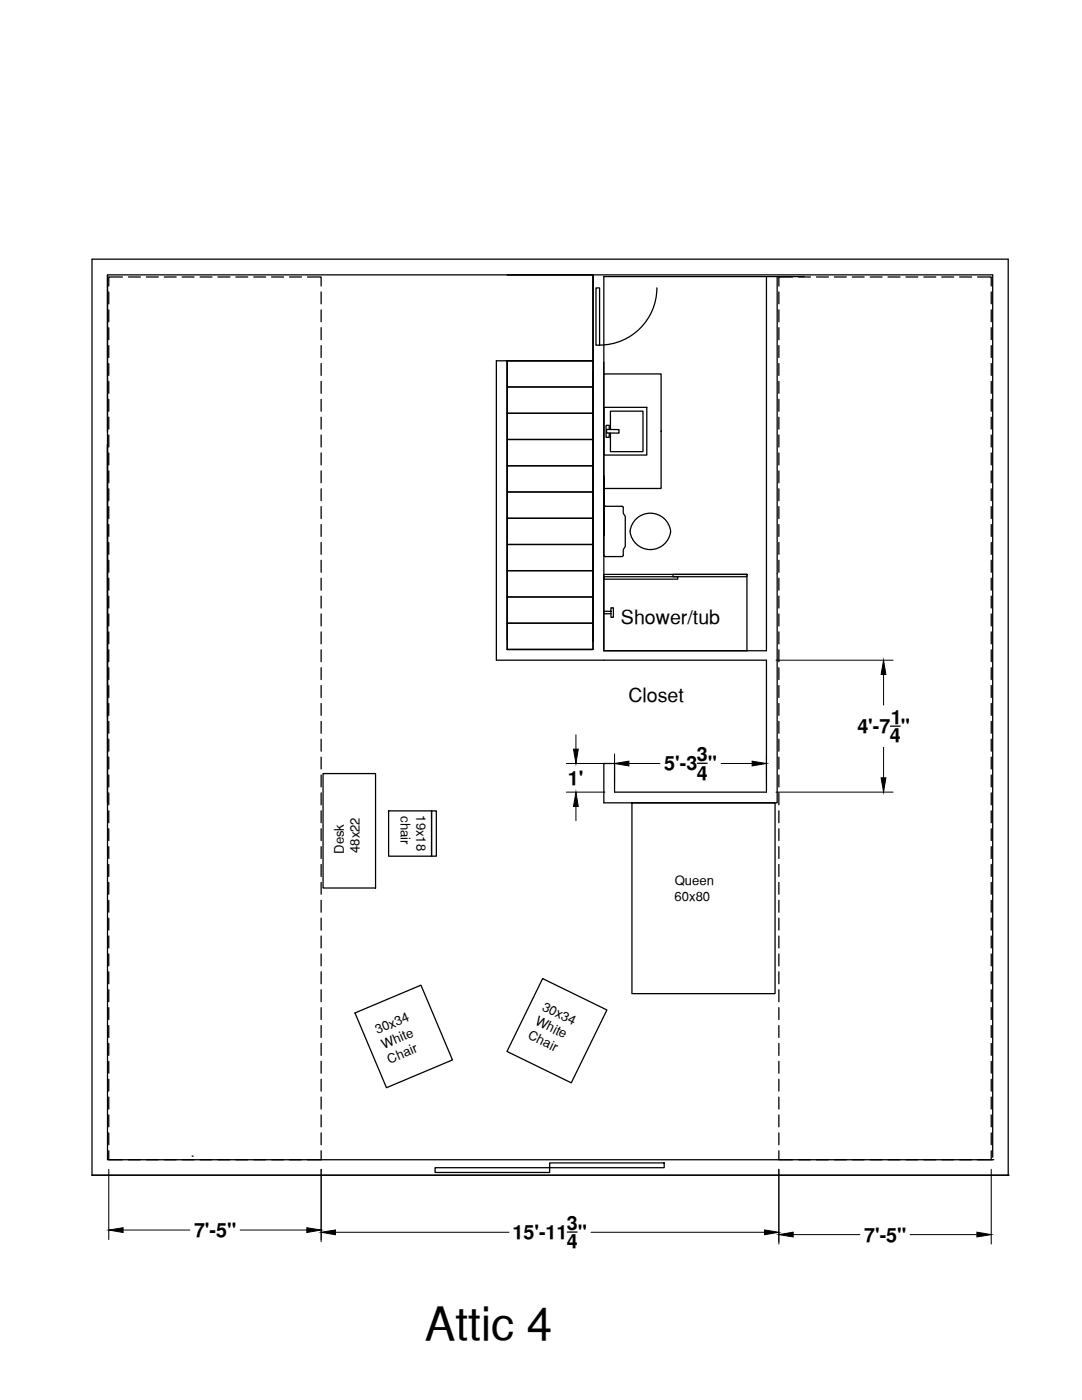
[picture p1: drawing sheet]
<svg xmlns="http://www.w3.org/2000/svg" width="216mm" height="279mm" viewBox="0 0 216 279" stroke-linecap="round" stroke-linejoin="round" font-family="sans-serif">
<!-- layer: PLAN_DE_BASE -->
<g fill="none" stroke="#000" stroke-width=".25">
<path d="M18.4 51.7v182.8M99 72v59.8M101.2 72v55.7M120.5 81.3h8.6v9.5h-8.6zM121.8 85.7v-3.6h6.5v8h-6.5v-3.6M120.5 101.3v9.5M120.5 110.8l.3 .3h3.2M120.8 101h3.2M120.8 101l-.3 .3M124 101l.4 .3M124.4 101.3v1.1l.4 .7v6l-.4 .6v1.1M124.4 110.8l-.4 .3"/>
<path d="M127.1 103.5a4.1 4.1 0 0 1 6.7 2.6 4.1 4.1 0 0 1-4 3.6 4.1 4.1 0 0 1-4.1-3.6 4.1 4.1 0 0 1 1.4-2.6z"/>
</g>
<!-- layer: 0 -->
<g fill="none" stroke="#000" stroke-width=".25">
<path d="M18.4 51.7h182.8v182.8M21.4 54.9v176.6h176.7M21.7 58.3v2.3M24.4 55.3h-2.7v1.8M25.6 55.3h2.4M29.2 55.3h2.4M32.8 55.3h2.4M36.4 55.3h2.3M39.9 55.3h2.4M43.5 55.3h2.4M47.1 55.3h2.3M50.6 55.3h2.4"/>
<path d="M54.2 55.3h2.4M57.8 55.3h2.4M61.3 55.3h2.8v1.8M64.1 58.3v2.3M101.2 54.9h17.1v74.7h-17.1v-57.6h17.1v-17.1zM118.3 54.9v17.1h-17.1M118.9 57.5h.7v11.4h-.7zM131.1 57.4a11.4 11.4 0 0 1-11.4 11.5M152.9 55.2v74.7h-32.4v-34.5M155.1 55.2v105h-34.6v-7.8h2.1v5.7h30.3v-26.3h-53.9M155.4 58.3v2.3M158.1 55.3h-2.7v1.8"/>
<path d="M159.3 55.3h2.4M160.5 55.2h-40v51.7v-11.9M162.9 55.3h2.4M166.5 55.3h2.4M170.1 55.3h2.3M173.6 55.3h2.4M177.2 55.3h2.4M180.8 55.3h2.3M184.3 55.3h2.4M187.9 55.3h2.4M191.5 55.3h2.4M195.1 55.3h2.7v1.8"/>
<path d="M197.8 58.3v2.3M21.7 61.8v2.4M21.7 65.4v2.4M21.7 69v2.3M21.7 72.6v2.3M21.7 76.1v2.4M21.7 79.7v2.4M64.1 61.8v2.4M64.1 65.4v2.4M64.1 69v2.3M64.1 72.6v2.3M64.1 76.1v2.4"/>
<path d="M64.1 79.7v2.4M99 72h19.3v5.2h-17.1v-5.2M101.2 77.2h17.1v5.3h-17.1zM118.3 72v56v-53.9M120.5 74.6h11.4v22.9h-11.4zM120.5 72.3v2.1M155.4 61.8v2.4M155.4 65.4v2.4M155.4 69v2.3M155.4 72.6v2.3M155.4 76.1v2.4M155.4 79.7v2.4"/>
<path d="M197.8 61.8v2.4M197.8 65.4v2.4M197.8 69v2.3M197.8 72.6v2.3M197.8 76.1v2.4M197.8 79.7v2.4M21.4 86.3v-31.4h176.7v176.1M21.7 83.3v2.3M21.7 86.8v2.4M21.7 90.4v2.4M21.7 94v2.3M21.7 97.6v2.3"/>
<path d="M64.1 83.3v2.3M64.1 86.8v2.4M64.1 90.4v2.4M64.1 94v2.3M64.1 97.6v2.3M101.2 98.2h17.1v5.2h-17.1zM101.2 93h17.1v5.2h-17.1zM101.2 87.7h17.1v5.3h-17.1zM101.2 82.5h17.1v5.2h-17.1zM121 85.7h2.5v.7h-2.5zM121.6 85.7v-.8h-.7v2.4h.7v-.9M155.4 83.3v2.3"/>
<path d="M155.4 86.8v2.4M155.4 90.4v2.4M155.4 94v2.3M155.4 97.6v2.3M197.8 83.3v2.3M197.8 86.8v2.4M197.8 90.4v2.4M197.8 94v2.3M197.8 97.6v2.3M21.7 101.1v2.4M21.7 104.7v2.4M21.7 108.3v2.3"/>
<path d="M21.7 111.8v2.4M21.7 115.4v2.4M21.7 119v2.3M64.1 101.1v2.4M64.1 104.7v2.4M64.1 108.3v2.3M64.1 111.8v2.4M64.1 115.4v2.4M64.1 119v2.3M101.2 119.1h17.1v5.3h-17.1zM101.2 113.9h17.1v5.2h-17.1zM101.2 108.7h17.1v5.2h-17.1z"/>
<path d="M101.2 103.4h17.1v5.3h-17.1zM120.5 114.6h28.5v15.3h-28.5zM120.5 115.1h14.7v.5h-14.7zM134.3 114.6h14.7v.5h-14.7zM155.4 101.1v2.4M155.4 104.7v2.4M155.4 108.3v2.3M155.4 111.8v2.4M155.4 115.4v2.4M155.4 119v2.3M197.8 101.1v2.4M197.8 104.7v2.4"/>
<path d="M197.8 108.3v2.3M197.8 111.8v2.4M197.8 115.4v2.4M197.8 119v2.3M21.7 122.5v2.4M21.7 126.1v2.4M21.7 129.7v2.4M21.7 133.3v2.3M21.7 136.8v2.4M64.1 122.5v2.4M64.1 126.1v2.4M64.1 129.7v2.4"/>
<path d="M64.1 133.3v2.3M64.1 136.8v2.4M101.2 124.4h17.1v5.2h-17.1zM101.2 129.6h17.1M121.9 122h-1.4v.5h1.4M121.9 121.3h.5v1.9h-.5zM155.4 122.5v2.4M155.4 126.1v2.4M155.4 129.7v2.4M155.4 133.3v2.3M155.4 136.8v2.4M197.8 122.5v2.4"/>
<path d="M197.8 126.1v2.4M197.8 129.7v2.4M197.8 133.3v2.3M197.8 136.8v2.4M21.4 143.1v-54.4v71.5M21.7 140.4v2.4M21.7 144v2.3M21.7 147.5v2.4M21.7 151.1v2.4M21.7 154.7v2.3M21.7 158.2v2.4M64.1 140.4v2.4"/>
<path d="M64.1 144v2.3M64.1 147.5v2.4M64.1 151.1v2.4M64.1 154.7v2.3M64.1 158.2v2.4M64.5 154.4h10.4v22.8h-10.4zM139.2 152.3h1.9M155.4 140.4v2.4M155.4 144v2.3M155.4 147.5v2.4M155.4 151.1v2.4M155.4 154.7v2.3"/>
<path d="M155.4 158.2v2.4M177.7 144.9h1.9M197.8 140.4v2.4M197.8 144v2.3M197.8 147.5v2.4M197.8 151.1v2.4M197.8 154.7v2.3M197.8 158.2v2.4M21.7 161.8v2.4M21.7 165.4v2.4M21.7 169v2.3M21.7 172.5v2.4"/>
<path d="M21.7 176.1v2.4M21.7 179.7v2.3M64.1 161.8v2.4M64.1 165.4v2.4M64.1 169v2.3M64.1 172.5v2.4M64.1 176.1v2.4M64.1 179.7v2.3M77.5 161.8h8.6v9.1h-8.6zM86.1 161.8h1v9.1h-1zM126.1 160.2h28.6v38.1h-28.6zM155.4 161.8v2.4"/>
<path d="M155.4 165.4v2.4M155.4 169v2.3M155.4 172.5v2.4M155.4 176.1v2.4M155.4 179.7v2.3M197.8 161.8v2.4M197.8 165.4v2.4M197.8 169v2.3M197.8 172.5v2.4M197.8 176.1v2.4M197.8 179.7v2.3M21.7 183.2v2.4"/>
<path d="M21.7 186.8v2.4M21.7 190.4v2.4M21.7 193.9v2.4M21.7 197.5v2.4M64.1 183.2v2.4M64.1 186.8v2.4M64.1 190.4v2.4M64.1 193.9v2.4M64.1 197.5v2.4M108.3 195.3l12.8 6.3-7.1 14.5-12.8-6.3zM155.4 183.2v2.4M155.4 186.8v2.4"/>
<path d="M155.4 190.4v2.4M155.4 193.9v2.4M155.4 197.5v2.4M197.8 183.2v2.4M197.8 186.8v2.4M197.8 190.4v2.4M197.8 193.9v2.4M197.8 197.5v2.4M21.7 201.1v2.4M21.7 204.7v2.3M21.7 208.2v2.4M21.7 211.8v2.4"/>
<path d="M21.7 215.4v2.4M21.7 218.9v2.4M64.1 201.1v2.4M64.1 204.7v2.3M64.1 208.2v2.4M64.1 211.8v2.4M64.1 215.4v2.4M64.1 218.9v2.4M70.8 202.2l13.2-5.6 6.3 14.9-13.2 5.6zM155.4 201.1v2.4M155.4 204.7v2.3M155.4 208.2v2.4"/>
<path d="M155.4 211.8v2.4M155.4 215.4v2.4M155.4 218.9v2.4M197.8 201.1v2.4M197.8 204.7v2.3M197.8 208.2v2.4M197.8 211.8v2.4M197.8 215.4v2.4M197.8 218.9v2.4M18.4 234.5h182.8zM21.7 229.7v1.8h2.7M21.7 222.5v2.4"/>
<path d="M21.7 226.1v2.4M25.6 231.5h2.4M29.2 231.5h2.4M32.8 231.5h2.4M36.4 231.5h2.3M38.3 230.7h.1M39.9 231.5h2.4M43.5 231.5h2.4M47.1 231.5h2.3M50.6 231.5h2.4M54.2 231.5h2.4M57.8 231.5h2.4"/>
<path d="M64.1 222.5v2.4M64.1 226.1v2.4M64.1 229.7v1.8h-2.8M86.8 233h22.9v1h-22.9zM109.7 232.1h22.8v.9h-22.8zM155.4 229.7v1.8h2.7M155.4 222.5v2.4M155.4 226.1v2.4M159.3 231.5h2.4M162.9 231.5h2.4M166.5 231.5h2.4M170.1 231.5h2.3"/>
<path d="M173.6 231.5h2.4M177.2 231.5h2.4M180.8 231.5h2.3M184.3 231.5h2.4M187.9 231.5h2.4M191.5 231.5h2.4M197.8 229.7v1.8h-2.7M197.8 222.5v2.4M197.8 226.1v2.4M198.1 231.5h.1M201.2 234.5h.1M113.2 245.9h2"/>
</g>
<g fill="none" stroke="#000" stroke-width=".2">
<path d="M154.8 131.8h23.4M176.3 134.6v6.1M113 158.1h7.7M113 152.4h7.7M114.9 146.7v2.8M122.6 150.5v5.7M125.5 152.4h6.2M143.9 152.4h6.2M152.9 150.5v5.7M154.8 158.1h23.4M176.3 149.1v6.1M114.9 160.9v2.9"/>
<path d="M21.7 233.4v14M64.1 233.4v14.4M155.4 233.4v14.9M197.8 233.4v14.9M24.6 245.5h13.3M47.9 245.5h13.3M66.9 245.9h34.7M117.9 245.9h34.7M158.3 246.4h13.3M181.6 246.4h13.3"/>
</g>
<path d="M176.3 131.8l.5 2.8h-1zM114.4 149.5h1l-.5 2.9zM122.6 152.4l2.9-.5v1zM150.1 151.9l2.8 .5-2.8 .5zM175.8 155.2h1l-.5 2.9zM114.9 158.1l.5 2.8h-1zM21.7 245.5l2.9-.5v1zM61.2 245l2.9 .5-2.9 .5zM64.1 245.9l2.8-.4v.9zM152.6 245.5l2.8 .4-2.8 .5zM155.4 246.4l2.9-.5v1zM194.9 245.9l2.9 .5-2.9 .5z" fill="#000" stroke="#000" stroke-width=".2"/>
<text font-size="9.1" x="84.8" y="267.3">Attic 4</text>
<g font-size="3.9">
<text x="123.9" y="124.5">Shower/tub</text>
<text x="125.4" y="140.1">Closet</text>
<text x="171.1" y="146.3">4'-7 &quot;</text>
<text x="177.6" y="148.2">4</text>
<text x="177.8" y="144.5">1</text>
<text x="132.6" y="153.7">5'-3 &quot;</text>
<text x="139.1" y="151.8">3</text>
<text x="139.1" y="155.6">4</text>
<text x="113.3" y="156.7">1'</text>
<text x="113.1" y="245.4">3</text>
<text x="38.7" y="246.9">7'-5&quot;</text>
<text x="102.3" y="247.3">15'-11 &quot;</text>
<text x="113.1" y="249.1">4</text>
<text x="172.4" y="247.8">7'-5&quot;</text>
</g>
<g font-size="2.6">
<text x="80" y="162.9" transform="rotate(90 80 162.9)">chair</text>
<text x="83.1" y="162.7" transform="rotate(90 83.1 162.7)">19x18</text>
<text x="68.6" y="170.4" transform="rotate(-90 68.6 170.4)">Desk</text>
<text x="71.8" y="170.2" transform="rotate(-90 71.8 170.2)">48x22</text>
<text x="134.6" y="179.7">60x80</text>
<text x="134.6" y="176.6">Queen</text>
<text x="108" y="201.5" transform="rotate(26 108 201.5)">30x34</text>
<text x="75.3" y="206.4" transform="rotate(-23 75.3 206.4)">30x34</text>
<text x="76.6" y="209.3" transform="rotate(-23 76.6 209.3)">White</text>
<text x="105.2" y="207.2" transform="rotate(26 105.2 207.2)">Chair</text>
<text x="106.6" y="204.3" transform="rotate(26 106.6 204.3)">White</text>
<text x="77.8" y="212.3" transform="rotate(-23 77.8 212.3)">Chair</text>
</g>
</svg>
